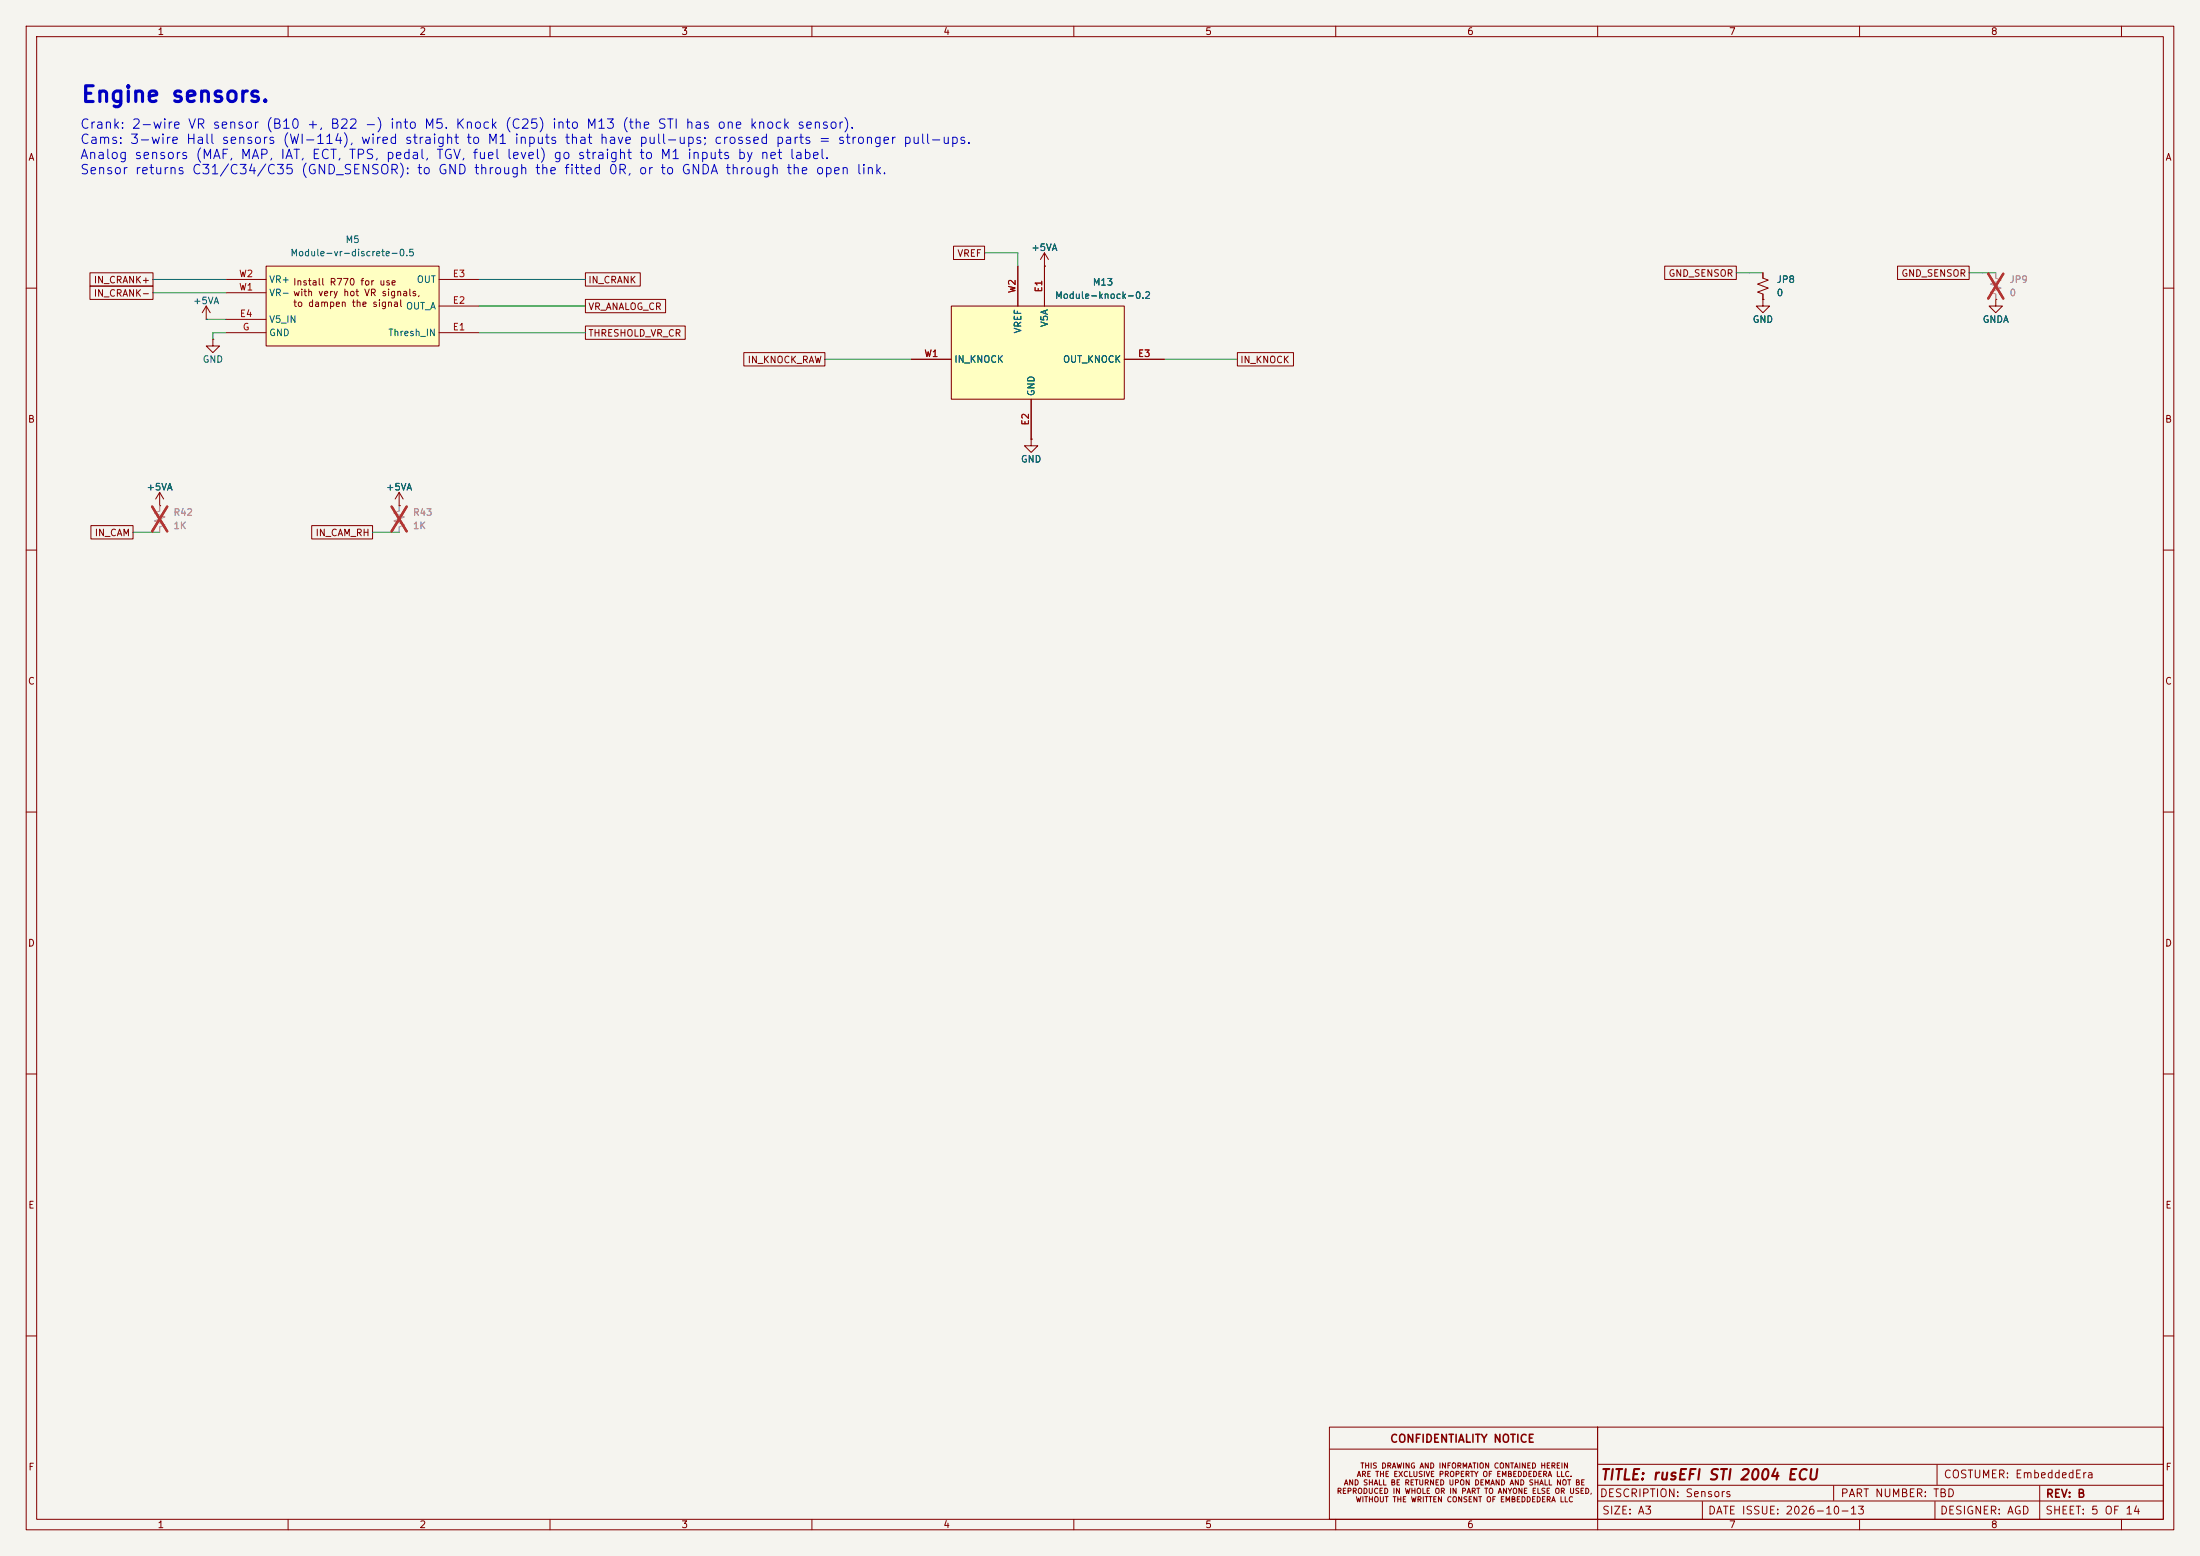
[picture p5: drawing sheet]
<svg xmlns="http://www.w3.org/2000/svg" width="420mm" height="297mm" viewBox="0 0 420 297" stroke-linecap="round" stroke-linejoin="round" font-family="sans-serif">
<path d="M0 0h420v297h-420z" fill="#f5f4ef" stroke="#f5f4ef" stroke-width=".19"/>
<g fill="none" stroke="#840000" stroke-width=".19">
<path d="M5 5h410v287h-410zM7 7h406v283h-406zM55 5v2M105 5v2M155 5v2M205 5v2M255 5v2M305 5v2M355 5v2M405 5v2M5 55h2M39.4 58.4l-.8 1.3"/>
<path d="M39.4 58.4l.7 1.3M39.4 58.4v2.6M199.4 50.8h.1M199.4 48.3l-.8 1.2M199.4 48.3l.8 1.2M199.4 48.3v2.5M413 55h2M39.4 61h.1M5 105h2M413 105h2M5 155h2M413 155h2"/>
<path d="M5 205h2M413 205h2M5 255h2M413 255h2M253.8 272.4h51.2v17.6h-51.2zM253.8 276.6h51.2M305 272.4h108v17.6h-108zM305 279.5h108M369.8 279.6v3.8M55 290v2M105 290v2M155 290v2"/>
<path d="M205 290v2M255 290v2M305 286.5h108M305 283.5h108M305 290v2M325 286.6v3.4M350 283.6v2.8M355 290v2M369.4 286.6v3.4M389.4 283.6v6.4M405 290v2"/>
</g>
<path d="M50.8 50.8h33v15.2h-33z" fill="#ffffc2"/>
<g fill="none" stroke="#840000" stroke-width=".19">
<path d="M43.2 53.3h7.6M43.2 55.9h7.6M50.8 50.8h33v15.2h-33zM83.8 58.4h7.6M83.8 53.3h7.6M336.5 57.2v1.2h1.3l-1.3 1.3-1.2-1.3h1.2M336.5 57.2h.1M336.5 52.1v1l1.1 .4-2.1 .7 2.1 .8-2.1 .8 1 .3v1.1M381 57.2v1.2h1.3l-1.3 1.3-1.3-1.3h1.3M381 57.2h.1M40.6 64.8v1.2h1.3l-1.3 1.3-1.2-1.3h1.2M40.6 64.8h.1"/>
<path d="M43.2 63.5h7.6M43.2 61h7.6M83.8 63.5h7.6M30.5 96.5h.1M30.5 94l-.8 1.3M30.5 94l.7 1.3M30.5 94v2.5M76.2 96.5h.1M76.2 94l-.8 1.3M76.2 94l.8 1.3M76.2 94v2.5M196.8 83.8v1.3h1.3l-1.3 1.3-1.2-1.3h1.2"/>
<path d="M196.8 83.8h.1"/>
</g>
<path d="M381 52.1v1l1 .4-2 .7 2 .8-2 .8 1 .3v1.1M30.5 96.5v1l-1 .4 2 .8-2 .7 2 .8-1 .4v1M76.2 96.5v1l-1 .4 2 .8-2 .7 2 .8-1 .4v1" fill="none" stroke="#9c9b98" stroke-width=".19"/>
<path d="M379.6 52.2l2.8 4.8M382.4 52.2l-2.8 4.8M29 96.7l2.9 4.7M31.9 96.7l-2.9 4.7M74.8 96.7l2.8 4.7M77.6 96.7l-2.8 4.7" fill="none" stroke="#e12e31" stroke-width=".46"/>
<path d="M181.6 58.4h33v17.8h-33z" fill="#ffffc2"/>
<g fill="none" stroke="#840000" stroke-width=".19">
<path d="M17.2 52.1h12v2.5h-12zM17.2 54.6h12v2.6h-12zM111.8 52.1h10.4v2.5h-10.4zM111.8 57.1h15.3v2.6h-15.3zM181.6 58.4h33v17.8h-33zM182 47h6v2.5h-6zM194.3 50.8v7.6M199.4 50.8h.1M199.4 50.8v7.6M317.8 50.8h13.7v2.5h-13.7zM336.5 57.2h.1M336.5 52.1v1"/>
<path d="M336.5 56.1v1.1M362.2 50.8h13.7v2.5h-13.7zM381 57.2h.1M111.8 62.2h19v2.6h-19zM142 67.3h15.5v2.6h-15.5zM174 68.6h7.6M196.8 76.2v7.6M214.6 68.6h7.6M236.2 67.3h10.7v2.6h-10.7zM30.5 96.5h.1M76.2 96.5h.1M196.8 83.8h.1"/>
<path d="M17.4 100.3h8v2.6h-8zM59.5 100.3h11.6v2.6h-11.6z"/>
</g>
<g fill="none" stroke="#009600" stroke-width=".19">
<path d="M29.2 55.9h14M29.2 53.3h14M91.4 53.3h20.4M91.4 58.4h20.4M188 48.3h6.3v2.5M331.5 52.1h5M375.9 52.1h5.1M39.4 61h3.8M43.2 63.5h-2.6v1.3M91.4 63.5h20.4M157.5 68.6h16.5M222.2 68.6h14"/>
<path d="M25.4 101.6h5.1M71.1 101.6h5.1"/>
</g>
<path d="M381 52.1v1M381 56.1v1.1M30.5 96.5v1M76.2 96.5v1M30.5 100.6v1M76.2 100.6v1" fill="none" stroke="#9c9b98" stroke-width=".19"/>
<path d="M379.6 52.2l2.8 4.8M382.4 52.2l-2.8 4.8M29 96.7l2.9 4.7M31.9 96.7l-2.9 4.7M74.8 96.7l2.8 4.7M77.6 96.7l-2.8 4.7" fill="none" stroke="#e12e31" stroke-width=".46"/>
<text font-size="3" fill="#0000c2" x="15.3" y="20.3">Engine sensors.</text>
<text font-size="2" fill="#840000" x="305.4" y="283">TITLE: rusEFI STI 2004 ECU</text>
<g font-size="1.8" fill="#0000c2">
<text x="15.2" y="25">Crank: 2-wire VR sensor (B10 +, B22 -) into M5. Knock (C25) into M13 (the STI has one knock sensor).</text>
<text x="15.2" y="27.9">Cams: 3-wire Hall sensors (WI-114), wired straight to M1 inputs that have pull-ups; crossed parts = stronger pull-ups.</text>
<text x="15.2" y="30.8">Analog sensors (MAF, MAP, IAT, ECT, TPS, pedal, TGV, fuel level) go straight to M1 inputs by net label.</text>
<text x="15.2" y="33.7">Sensor returns C31/C34/C35 (GND_SENSOR): to GND through the fitted 0R, or to GNDA through the open link.</text>
</g>
<g font-size="1.5" fill="#840000">
<text x="265.3" y="275.7">CONFIDENTIALITY NOTICE</text>
<text x="305.3" y="286.1">DESCRIPTION: Sensors</text>
<text x="351.3" y="286.1">PART NUMBER: TBD</text>
<text x="370.9" y="282.5">COSTUMER: EmbeddedEra</text>
<text x="390.4" y="286.2">REV: B</text>
<text x="305.7" y="289.4">SIZE: A3</text>
<text x="325.9" y="289.4">DATE ISSUE: 2026-10-13</text>
<text x="370.2" y="289.4">DESIGNER: AGD</text>
<text x="390.3" y="289.4">SHEET: 5 OF 14</text>
</g>
<g font-size="1.3" fill="#840000">
<text x="30" y="7">1</text>
<text x="80" y="7">2</text>
<text x="130" y="7">3</text>
<text x="180" y="7">4</text>
<text x="230" y="7">5</text>
<text x="280" y="7">6</text>
<text x="330" y="7">7</text>
<text x="380" y="7">8</text>
<text x="5.3" y="31">A</text>
<text x="413.3" y="31">A</text>
<text x="182.7" y="49.3">VREF</text>
<text x="318.4" y="53.1">GND_SENSOR</text>
<text x="362.9" y="53.1">GND_SENSOR</text>
<text x="17.8" y="54.4">IN_CRANK+</text>
<text x="17.8" y="56.9">IN_CRANK-</text>
<text x="55.9" y="54.8">Install R770 for use</text>
<text x="55.9" y="58.9">to dampen the signal</text>
<text x="112.2" y="54.4">IN_CRANK</text>
<text x="112.2" y="59.5">VR_ANALOG_CR</text>
<text x="112.2" y="64.6">THRESHOLD_VR_CR</text>
<text x="142.6" y="69.6">IN_KNOCK_RAW</text>
<text x="236.7" y="69.6">IN_KNOCK</text>
<text x="5.2" y="81">B</text>
<text x="413.2" y="81">B</text>
<text x="18" y="102.7">IN_CAM</text>
<text x="60.1" y="102.7">IN_CAM_RH</text>
<text x="5.2" y="131">C</text>
<text x="413.2" y="131">C</text>
<text x="5.2" y="181">D</text>
<text x="413.2" y="181">D</text>
<text x="5.3" y="231">E</text>
<text x="413.3" y="231">E</text>
<text x="5.3" y="281">F</text>
<text x="413.3" y="281">F</text>
<text x="30" y="292">1</text>
<text x="80" y="292">2</text>
<text x="130" y="292">3</text>
<text x="180" y="292">4</text>
<text x="230" y="292">5</text>
<text x="280" y="292">6</text>
<text x="330" y="292">7</text>
<text x="380" y="292">8</text>
</g>
<g font-size="1.3" fill="#006464">
<text x="65.9" y="46.7">M5</text>
<text x="55.3" y="49.2">Module-vr-discrete-0.5</text>
<text x="196.8" y="48.2">+5VA</text>
<text x="36.8" y="58.4">+5VA</text>
<text x="51.3" y="56.8">VR- with very hot VR signals,</text>
<text x="51.3" y="54.3">VR+</text>
<text x="77.4" y="59.4">OUT_A</text>
<text x="79.5" y="54.3">OUT</text>
<text x="201.3" y="57.4">Module-knock-0.2</text>
<text x="208.5" y="54.8">M13</text>
<text x="339.1" y="54.3">JP8</text>
<text x="339.1" y="56.8">0</text>
<text x="51.3" y="61.9">V5_IN</text>
<text x="51.3" y="64.5">GND</text>
<text x="74" y="64.5">Thresh_IN</text>
<text x="195.3" y="63.8" transform="rotate(-90 195.3 63.8)">VREF</text>
<text x="200.4" y="62.5" transform="rotate(-90 200.4 62.5)">V5A</text>
<text x="334.5" y="61.9">GND</text>
<text x="378.4" y="61.9">GNDA</text>
<text x="38.6" y="69.5">GND</text>
<text x="182.1" y="69.5">IN_KNOCK</text>
<text x="202.8" y="69.5">OUT_KNOCK</text>
<text x="197.8" y="75.7" transform="rotate(-90 197.8 75.7)">GND</text>
<text x="194.8" y="88.6">GND</text>
<text x="27.9" y="93.9">+5VA</text>
<text x="73.6" y="93.9">+5VA</text>
</g>
<g font-size="1.3" fill="#a90000">
<text x="45.5" y="53.2">W2</text>
<text x="86.3" y="53.2">E3</text>
<text x="45.5" y="55.7">W1</text>
<text x="86.3" y="58.3">E2</text>
<text x="194.2" y="56.1" transform="rotate(-90 194.2 56.1)">W2</text>
<text x="199.3" y="55.9" transform="rotate(-90 199.3 55.9)">E1</text>
<text x="45.7" y="60.8">E4</text>
<text x="46.2" y="63.4">G</text>
<text x="86.3" y="63.4">E1</text>
<text x="176.3" y="68.4">W1</text>
<text x="217.1" y="68.4">E3</text>
<text x="196.7" y="81.3" transform="rotate(-90 196.7 81.3)">E2</text>
</g>
<g font-size="1.3" fill="#939391">
<text x="383.5" y="54.3">JP9</text>
<text x="383.5" y="56.8">0</text>
<text x="33" y="98.8">R42</text>
<text x="33" y="101.3">1K</text>
<text x="78.7" y="98.8">R43</text>
<text x="78.7" y="101.3">1K</text>
</g>
<g font-size="1" fill="#840000">
<text x="259.6" y="280.5">THIS DRAWING AND INFORMATION CONTAINED HEREIN</text>
<text x="255.1" y="285.4">REPRODUCED IN WHOLE OR IN PART TO ANYONE ELSE OR USED,</text>
<text x="256.5" y="283.8">AND SHALL BE RETURNED UPON DEMAND AND SHALL NOT BE</text>
<text x="258.7" y="287">WITHOUT THE WRITTEN CONSENT OF EMBEDDEDERA LLC</text>
<text x="258.9" y="282.1">ARE THE EXCLUSIVE PROPERTY OF EMBEDDEDERA LLC.</text>
</g>
</svg>
